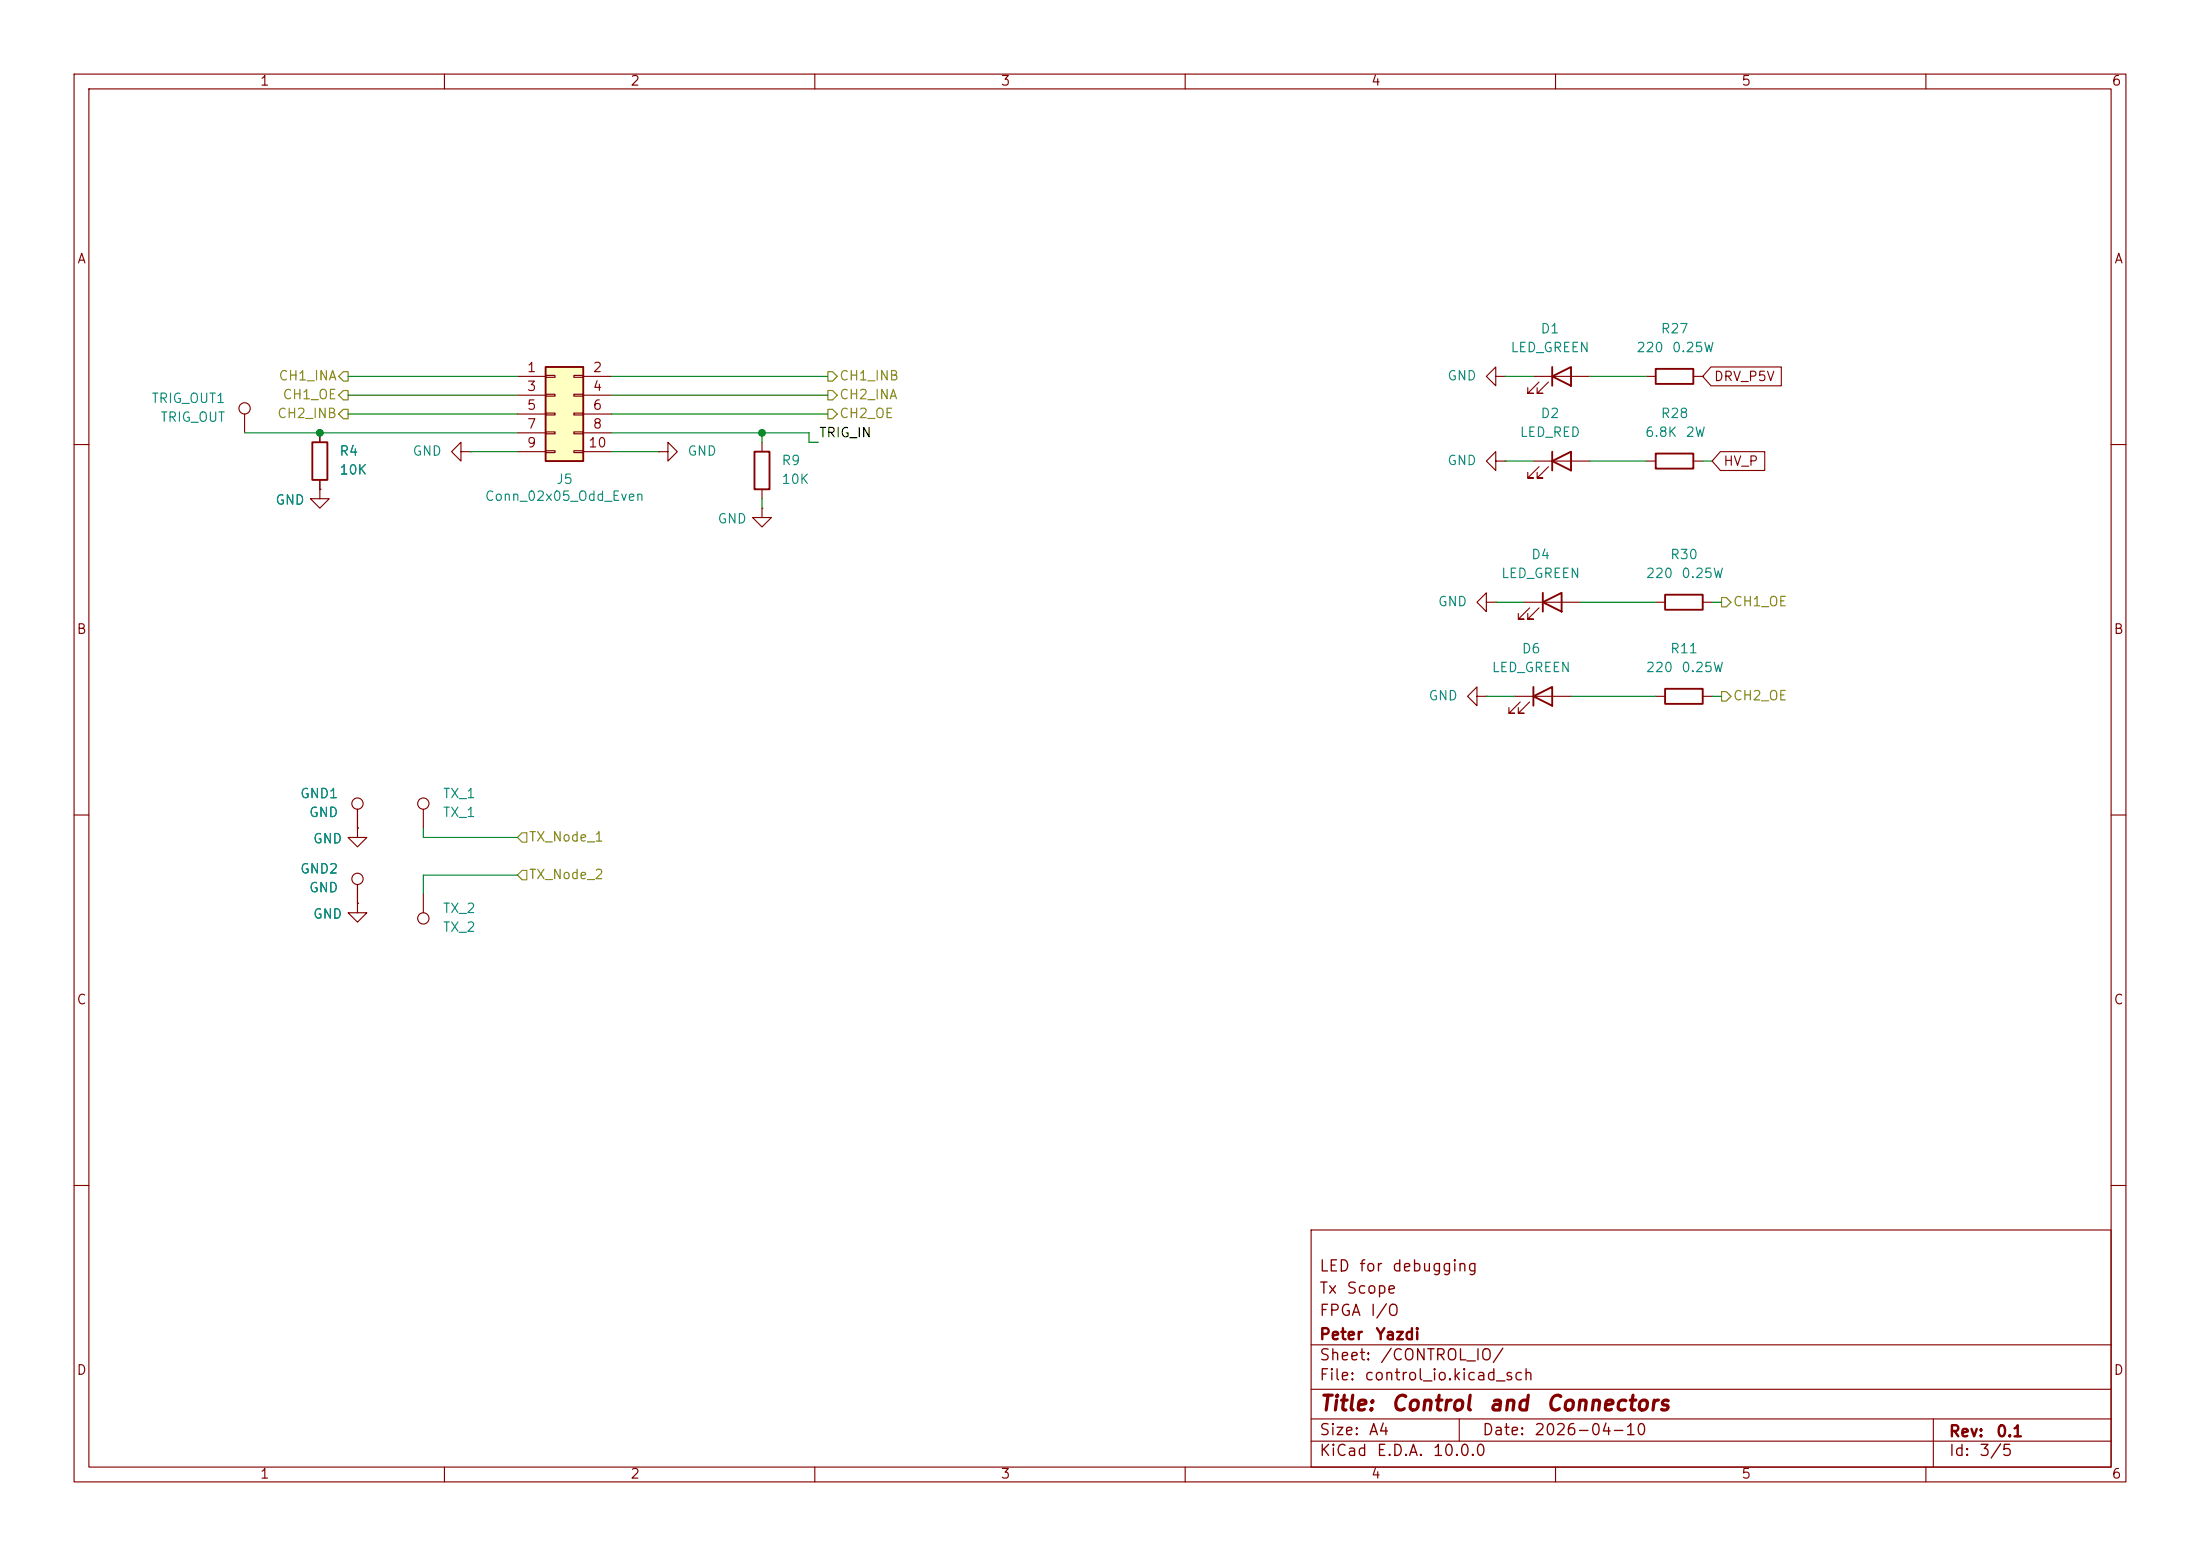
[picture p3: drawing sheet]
(kicad_sch
 (version 20260306)
 (generator "eeschema")
 (generator_version "10.0")
 (paper "A4")
 (title_block
  (title "Control and Connectors")
  (date "2026-04-10")
  (rev "0.1")
  (company "Peter Yazdi")
  (comment 1 "FPGA I/O")
  (comment 2 "Tx Scope")
  (comment 3 "LED for debugging"))
 (lib_symbols
  (symbol "Connector:TestPoint"
   (pin_numbers (hide yes))
   (pin_names
    (offset 0.762) (hide yes)) (exclude_from_sim no) (in_bom yes) (on_board yes)
   (in_pos_files yes)
   (duplicate_pin_numbers_are_jumpers no)
   (property "Reference" "TP" (at 0 6.858 0) (show_name no) (do_not_autoplace no) (effects (font (size 1.27 1.27))))
   (property "Value" "TestPoint" (at 0 5.08 0) (show_name no) (do_not_autoplace no) (effects (font (size 1.27 1.27))))
   (property "Footprint" "" (at 5.08 0 0) (show_name no) (do_not_autoplace no) (hide yes) (effects (font (size 1.27 1.27))))
   (property "Datasheet" "" (at 5.08 0 0) (show_name no) (do_not_autoplace no) (hide yes) (effects (font (size 1.27 1.27))))
   (property "Description" "test point" (at 0 0 0) (show_name no) (do_not_autoplace no) (hide yes) (effects (font (size 1.27 1.27))))
   (symbol "TestPoint_0_1"
    (circle (center 0 3.302) (radius 0.762) (stroke (width 0) (type default)) (fill (type none))))
   (symbol "TestPoint_1_1"
    (pin passive line (at 0 0 90) (length 2.54) (name "1" (effects (font (size 1.27 1.27)))) (number "1" (effects (font (size 1.27 1.27))))))
   (embedded_fonts no))
  (symbol "Connector_Generic:Conn_02x05_Odd_Even"
   (pin_names
    (offset 1.016) (hide yes)) (exclude_from_sim no) (in_bom yes) (on_board yes)
   (in_pos_files yes)
   (duplicate_pin_numbers_are_jumpers no)
   (property "Reference" "J" (at 1.27 7.62 0) (show_name no) (do_not_autoplace no) (effects (font (size 1.27 1.27))))
   (property "Value" "Conn_02x05_Odd_Even" (at 1.27 -7.62 0) (show_name no) (do_not_autoplace no) (effects (font (size 1.27 1.27))))
   (property "Footprint" "" (at 0 0 0) (show_name no) (do_not_autoplace no) (hide yes) (effects (font (size 1.27 1.27))))
   (property "Datasheet" "" (at 0 0 0) (show_name no) (do_not_autoplace no) (hide yes) (effects (font (size 1.27 1.27))))
   (property "Description" "Generic connector, double row, 02x05, odd/even pin numbering scheme (row 1 odd numbers, row 2 even numbers), script generated (kicad-library-utils/schlib/autogen/connector/)" (at 0 0 0) (show_name no) (do_not_autoplace no) (hide yes) (effects (font (size 1.27 1.27))))
   (symbol "Conn_02x05_Odd_Even_1_1"
    (rectangle (start -1.27 6.35) (end 3.81 -6.35) (stroke (width 0.254) (type default)) (fill (type background)))
    (rectangle (start -1.27 5.207) (end 0 4.953) (stroke (width 0.1524) (type default)) (fill (type none)))
    (rectangle (start -1.27 2.667) (end 0 2.413) (stroke (width 0.1524) (type default)) (fill (type none)))
    (rectangle (start -1.27 0.127) (end 0 -0.127) (stroke (width 0.1524) (type default)) (fill (type none)))
    (rectangle (start -1.27 -2.413) (end 0 -2.667) (stroke (width 0.1524) (type default)) (fill (type none)))
    (rectangle (start -1.27 -4.953) (end 0 -5.207) (stroke (width 0.1524) (type default)) (fill (type none)))
    (rectangle (start 3.81 5.207) (end 2.54 4.953) (stroke (width 0.1524) (type default)) (fill (type none)))
    (rectangle (start 3.81 2.667) (end 2.54 2.413) (stroke (width 0.1524) (type default)) (fill (type none)))
    (rectangle (start 3.81 0.127) (end 2.54 -0.127) (stroke (width 0.1524) (type default)) (fill (type none)))
    (rectangle (start 3.81 -2.413) (end 2.54 -2.667) (stroke (width 0.1524) (type default)) (fill (type none)))
    (rectangle (start 3.81 -4.953) (end 2.54 -5.207) (stroke (width 0.1524) (type default)) (fill (type none)))
    (pin passive line (at -5.08 5.08 0) (length 3.81) (name "Pin_1" (effects (font (size 1.27 1.27)))) (number "1" (effects (font (size 1.27 1.27)))))
    (pin passive line (at 7.62 5.08 180) (length 3.81) (name "Pin_2" (effects (font (size 1.27 1.27)))) (number "2" (effects (font (size 1.27 1.27)))))
    (pin passive line (at -5.08 2.54 0) (length 3.81) (name "Pin_3" (effects (font (size 1.27 1.27)))) (number "3" (effects (font (size 1.27 1.27)))))
    (pin passive line (at 7.62 2.54 180) (length 3.81) (name "Pin_4" (effects (font (size 1.27 1.27)))) (number "4" (effects (font (size 1.27 1.27)))))
    (pin passive line (at -5.08 0 0) (length 3.81) (name "Pin_5" (effects (font (size 1.27 1.27)))) (number "5" (effects (font (size 1.27 1.27)))))
    (pin passive line (at 7.62 0 180) (length 3.81) (name "Pin_6" (effects (font (size 1.27 1.27)))) (number "6" (effects (font (size 1.27 1.27)))))
    (pin passive line (at -5.08 -2.54 0) (length 3.81) (name "Pin_7" (effects (font (size 1.27 1.27)))) (number "7" (effects (font (size 1.27 1.27)))))
    (pin passive line (at 7.62 -2.54 180) (length 3.81) (name "Pin_8" (effects (font (size 1.27 1.27)))) (number "8" (effects (font (size 1.27 1.27)))))
    (pin passive line (at -5.08 -5.08 0) (length 3.81) (name "Pin_9" (effects (font (size 1.27 1.27)))) (number "9" (effects (font (size 1.27 1.27)))))
    (pin passive line (at 7.62 -5.08 180) (length 3.81) (name "Pin_10" (effects (font (size 1.27 1.27)))) (number "10" (effects (font (size 1.27 1.27))))))
   (embedded_fonts no))
  (symbol "Device:LED"
   (pin_numbers (hide yes))
   (pin_names
    (offset 1.016) (hide yes)) (exclude_from_sim no) (in_bom yes) (on_board yes)
   (in_pos_files yes)
   (duplicate_pin_numbers_are_jumpers no)
   (property "Reference" "D" (at 0 2.54 0) (show_name no) (do_not_autoplace no) (effects (font (size 1.27 1.27))))
   (property "Value" "LED" (at 0 -2.54 0) (show_name no) (do_not_autoplace no) (effects (font (size 1.27 1.27))))
   (property "Footprint" "" (at 0 0 0) (show_name no) (do_not_autoplace no) (hide yes) (effects (font (size 1.27 1.27))))
   (property "Datasheet" "" (at 0 0 0) (show_name no) (do_not_autoplace no) (hide yes) (effects (font (size 1.27 1.27))))
   (property "Description" "Light emitting diode" (at 0 0 0) (show_name no) (do_not_autoplace no) (hide yes) (effects (font (size 1.27 1.27))))
   (property "Sim.Pins" "1=K 2=A" (at 0 0 0) (show_name no) (do_not_autoplace no) (hide yes) (effects (font (size 1.27 1.27))))
   (symbol "LED_0_1"
    (polyline (pts (xy -3.048 -0.762) (xy -4.572 -2.286) (xy -3.81 -2.286) (xy -4.572 -2.286) (xy -4.572 -1.524)) (stroke (width 0) (type default)) (fill (type none)))
    (polyline (pts (xy -1.778 -0.762) (xy -3.302 -2.286) (xy -2.54 -2.286) (xy -3.302 -2.286) (xy -3.302 -1.524)) (stroke (width 0) (type default)) (fill (type none)))
    (polyline (pts (xy -1.27 0) (xy 1.27 0)) (stroke (width 0) (type default)) (fill (type none)))
    (polyline (pts (xy -1.27 -1.27) (xy -1.27 1.27)) (stroke (width 0.254) (type default)) (fill (type none)))
    (polyline (pts (xy 1.27 -1.27) (xy 1.27 1.27) (xy -1.27 0) (xy 1.27 -1.27)) (stroke (width 0.254) (type default)) (fill (type none))))
   (symbol "LED_1_1"
    (pin passive line (at -3.81 0 0) (length 2.54) (name "K" (effects (font (size 1.27 1.27)))) (number "1" (effects (font (size 1.27 1.27)))))
    (pin passive line (at 3.81 0 180) (length 2.54) (name "A" (effects (font (size 1.27 1.27)))) (number "2" (effects (font (size 1.27 1.27))))))
   (embedded_fonts no))
  (symbol "Device:R"
   (pin_numbers (hide yes))
   (pin_names
    (offset 0)) (exclude_from_sim no) (in_bom yes) (on_board yes)
   (in_pos_files yes)
   (duplicate_pin_numbers_are_jumpers no)
   (property "Reference" "R" (at 2.032 0 90) (show_name no) (do_not_autoplace no) (effects (font (size 1.27 1.27))))
   (property "Value" "R" (at 0 0 90) (show_name no) (do_not_autoplace no) (effects (font (size 1.27 1.27))))
   (property "Footprint" "" (at -1.778 0 90) (show_name no) (do_not_autoplace no) (hide yes) (effects (font (size 1.27 1.27))))
   (property "Datasheet" "" (at 0 0 0) (show_name no) (do_not_autoplace no) (hide yes) (effects (font (size 1.27 1.27))))
   (property "Description" "Resistor" (at 0 0 0) (show_name no) (do_not_autoplace no) (hide yes) (effects (font (size 1.27 1.27))))
   (symbol "R_0_1"
    (rectangle (start -1.016 -2.54) (end 1.016 2.54) (stroke (width 0.254) (type default)) (fill (type none))))
   (symbol "R_1_1"
    (pin passive line (at 0 3.81 270) (length 1.27) (name "" (effects (font (size 1.27 1.27)))) (number "1" (effects (font (size 1.27 1.27)))))
    (pin passive line (at 0 -3.81 90) (length 1.27) (name "" (effects (font (size 1.27 1.27)))) (number "2" (effects (font (size 1.27 1.27))))))
   (embedded_fonts no))
  (symbol "power:GND"
   (power global)
   (pin_numbers (hide yes))
   (pin_names
    (offset 0) (hide yes)) (exclude_from_sim no) (in_bom yes) (on_board yes)
   (in_pos_files yes)
   (duplicate_pin_numbers_are_jumpers no)
   (property "Reference" "#PWR" (at 0 -6.35 0) (show_name no) (do_not_autoplace no) (hide yes) (effects (font (size 1.27 1.27))))
   (property "Value" "GND" (at 0 -3.81 0) (show_name no) (do_not_autoplace no) (effects (font (size 1.27 1.27))))
   (property "Footprint" "" (at 0 0 0) (show_name no) (do_not_autoplace no) (hide yes) (effects (font (size 1.27 1.27))))
   (property "Datasheet" "" (at 0 0 0) (show_name no) (do_not_autoplace no) (hide yes) (effects (font (size 1.27 1.27))))
   (property "Description" "Power symbol creates a global label with name \"GND\" , ground" (at 0 0 0) (show_name no) (do_not_autoplace no) (hide yes) (effects (font (size 1.27 1.27))))
   (symbol "GND_0_1"
    (polyline (pts (xy 0 0) (xy 0 -1.27) (xy 1.27 -1.27) (xy 0 -2.54) (xy -1.27 -1.27) (xy 0 -1.27)) (stroke (width 0) (type default)) (fill (type none))))
   (symbol "GND_1_1"
    (pin power_in line (at 0 0 270) (length 0) (name "" (effects (font (size 1.27 1.27)))) (number "1" (effects (font (size 1.27 1.27))))))
   (embedded_fonts no)))
 (junction
  (at 43.18 58.42)
  (diameter 0)
  (color 0 0 0 0))
 (junction
  (at 102.87 58.42)
  (diameter 0)
  (color 0 0 0 0))
 (wire
  (pts (xy 201.93 81.28) (xy 205.74 81.28))
  (stroke (width 0) (type default)))
 (wire
  (pts (xy 43.18 58.42) (xy 69.85 58.42))
  (stroke (width 0) (type default)))
 (wire
  (pts (xy 69.85 113.03) (xy 57.15 113.03))
  (stroke (width 0) (type default)))
 (wire
  (pts (xy 203.2 50.8) (xy 207.01 50.8))
  (stroke (width 0) (type default)))
 (wire
  (pts (xy 46.99 50.8) (xy 69.85 50.8))
  (stroke (width 0) (type default)))
 (wire
  (pts (xy 102.87 58.42) (xy 102.87 59.69))
  (stroke (width 0) (type default)))
 (wire
  (pts (xy 203.2 62.23) (xy 207.01 62.23))
  (stroke (width 0) (type default)))
 (wire
  (pts (xy 46.99 55.88) (xy 69.85 55.88))
  (stroke (width 0) (type default)))
 (wire
  (pts (xy 82.55 53.34) (xy 111.76 53.34))
  (stroke (width 0) (type default)))
 (wire
  (pts (xy 82.55 50.8) (xy 111.76 50.8))
  (stroke (width 0) (type default)))
 (wire
  (pts (xy 57.15 118.11) (xy 57.15 120.65))
  (stroke (width 0) (type default)))
 (wire
  (pts (xy 212.09 93.98) (xy 223.52 93.98))
  (stroke (width 0) (type default)))
 (wire
  (pts (xy 109.22 58.42) (xy 102.87 58.42))
  (stroke (width 0) (type default)))
 (wire
  (pts (xy 82.55 60.96) (xy 88.9 60.96))
  (stroke (width 0) (type default)))
 (wire
  (pts (xy 46.99 53.34) (xy 69.85 53.34))
  (stroke (width 0) (type default)))
 (wire
  (pts (xy 63.5 60.96) (xy 69.85 60.96))
  (stroke (width 0) (type default)))
 (wire
  (pts (xy 231.14 93.98) (xy 232.41 93.98))
  (stroke (width 0) (type default)))
 (wire
  (pts (xy 109.22 59.69) (xy 110.49 59.69))
  (stroke (width 0) (type default)))
 (wire
  (pts (xy 213.36 81.28) (xy 223.52 81.28))
  (stroke (width 0) (type default)))
 (wire
  (pts (xy 214.63 62.23) (xy 222.25 62.23))
  (stroke (width 0) (type default)))
 (wire
  (pts (xy 33.02 58.42) (xy 43.18 58.42))
  (stroke (width 0) (type default)))
 (wire
  (pts (xy 231.14 81.28) (xy 232.41 81.28))
  (stroke (width 0) (type default)))
 (wire
  (pts (xy 57.15 113.03) (xy 57.15 111.76))
  (stroke (width 0) (type default)))
 (wire
  (pts (xy 200.66 93.98) (xy 204.47 93.98))
  (stroke (width 0) (type default)))
 (wire
  (pts (xy 109.22 59.69) (xy 109.22 58.42))
  (stroke (width 0) (type default)))
 (wire
  (pts (xy 69.85 118.11) (xy 57.15 118.11))
  (stroke (width 0) (type default)))
 (wire
  (pts (xy 214.63 50.8) (xy 222.25 50.8))
  (stroke (width 0) (type default)))
 (wire
  (pts (xy 82.55 55.88) (xy 111.76 55.88))
  (stroke (width 0) (type default)))
 (wire
  (pts (xy 229.87 62.23) (xy 231.14 62.23))
  (stroke (width 0) (type default)))
 (wire
  (pts (xy 102.87 68.58) (xy 102.87 67.31))
  (stroke (width 0) (type default)))
 (wire
  (pts (xy 82.55 58.42) (xy 102.87 58.42))
  (stroke (width 0) (type default)))
 (label "TRIG_IN"
  (at 110.49 59.69 0)
  (effects (font (size 1.27 1.27)) (justify left bottom)))
 (global_label "DRV_P5V"
  (shape input)
  (at 229.87 50.8 0)
  (fields_autoplaced yes)
  (effects (font (size 1.27 1.27)) (justify left))
  (property "Intersheetrefs" "${INTERSHEET_REFS}" (at 241.0195 50.8 0) (hide yes) (show_name no) (do_not_autoplace no) (effects (font (size 1.27 1.27)) (justify left))))
 (global_label "HV_P"
  (shape input)
  (at 231.14 62.23 0)
  (fields_autoplaced yes)
  (effects (font (size 1.27 1.27)) (justify left))
  (property "Intersheetrefs" "${INTERSHEET_REFS}" (at 238.7819 62.23 0) (hide yes) (show_name no) (do_not_autoplace no) (effects (font (size 1.27 1.27)) (justify left))))
 (hierarchical_label "CH1_INB"
  (shape output)
  (at 111.76 50.8 0)
  (effects (font (size 1.27 1.27)) (justify left)))
 (hierarchical_label "CH1_OE"
  (shape output)
  (at 232.41 81.28 0)
  (effects (font (size 1.27 1.27)) (justify left)))
 (hierarchical_label "CH2_OE"
  (shape output)
  (at 111.76 55.88 0)
  (effects (font (size 1.27 1.27)) (justify left)))
 (hierarchical_label "CH2_OE"
  (shape output)
  (at 232.41 93.98 0)
  (effects (font (size 1.27 1.27)) (justify left)))
 (hierarchical_label "TX_Node_1"
  (shape input)
  (at 69.85 113.03 0)
  (effects (font (size 1.27 1.27)) (justify left)))
 (hierarchical_label "CH2_INA"
  (shape output)
  (at 111.76 53.34 0)
  (effects (font (size 1.27 1.27)) (justify left)))
 (hierarchical_label "CH1_INA"
  (shape output)
  (at 46.99 50.8 180)
  (effects (font (size 1.27 1.27)) (justify right)))
 (hierarchical_label "TX_Node_2"
  (shape input)
  (at 69.85 118.11 0)
  (effects (font (size 1.27 1.27)) (justify left)))
 (hierarchical_label "CH2_INB"
  (shape output)
  (at 46.99 55.88 180)
  (effects (font (size 1.27 1.27)) (justify right)))
 (hierarchical_label "CH1_OE"
  (shape output)
  (at 46.99 53.34 180)
  (effects (font (size 1.27 1.27)) (justify right)))
 (symbol
  (lib_id "Device:R")
  (at 226.06 50.8 270)
  (mirror x)
  (unit 1)
  (body_style 1)
  (exclude_from_sim no)
  (in_bom yes)
  (on_board yes)
  (in_pos_files yes)
  (dnp no)
  (fields_autoplaced yes)
  (property "Reference" "R27" (at 226.06 44.45 90) (show_name no) (do_not_autoplace no) (effects (font (size 1.27 1.27))))
  (property "Value" "220 0.25W" (at 226.06 46.99 90) (show_name no) (do_not_autoplace no) (effects (font (size 1.27 1.27))))
  (property "Footprint" "Resistor_THT:R_Axial_DIN0207_L6.3mm_D2.5mm_P10.16mm_Horizontal" (at 226.06 52.578 90) (hide yes) (show_name no) (do_not_autoplace no) (effects (font (size 1.27 1.27))))
  (property "Datasheet" "" (at 226.06 50.8 0) (hide yes) (show_name no) (do_not_autoplace no) (effects (font (size 1.27 1.27))))
  (property "Description" "" (at 226.06 50.8 0) (hide yes) (show_name no) (do_not_autoplace no) (effects (font (size 1.27 1.27))))
  (pin "2")
  (pin "1"))
 (symbol
  (lib_id "power:GND")
  (at 43.18 66.04 0)
  (mirror y)
  (unit 1)
  (body_style 1)
  (exclude_from_sim no)
  (in_bom yes)
  (on_board yes)
  (in_pos_files yes)
  (dnp no)
  (property "Reference" "#PWR0124" (at 43.18 72.39 0) (hide yes) (show_name no) (do_not_autoplace no) (effects (font (size 1.27 1.27))))
  (property "Value" "GND" (at 37.084 67.564 0) (show_name no) (do_not_autoplace no) (effects (font (size 1.27 1.27)) (justify right)))
  (property "Footprint" "" (at 43.18 66.04 0) (hide yes) (show_name no) (do_not_autoplace no) (effects (font (size 1.27 1.27))))
  (property "Datasheet" "" (at 43.18 66.04 0) (hide yes) (show_name no) (do_not_autoplace no) (effects (font (size 1.27 1.27))))
  (property "Description" "Power symbol creates a global label with name \"GND\" , ground" (at 43.18 66.04 0) (hide yes) (show_name no) (do_not_autoplace no) (effects (font (size 1.27 1.27))))
  (pin "1"))
 (symbol
  (lib_id "Device:R")
  (at 227.33 81.28 270)
  (mirror x)
  (unit 1)
  (body_style 1)
  (exclude_from_sim no)
  (in_bom yes)
  (on_board yes)
  (in_pos_files yes)
  (dnp no)
  (fields_autoplaced yes)
  (property "Reference" "R30" (at 227.33 74.93 90) (show_name no) (do_not_autoplace no) (effects (font (size 1.27 1.27))))
  (property "Value" "220 0.25W" (at 227.33 77.47 90) (show_name no) (do_not_autoplace no) (effects (font (size 1.27 1.27))))
  (property "Footprint" "Resistor_THT:R_Axial_DIN0207_L6.3mm_D2.5mm_P10.16mm_Horizontal" (at 227.33 83.058 90) (hide yes) (show_name no) (do_not_autoplace no) (effects (font (size 1.27 1.27))))
  (property "Datasheet" "" (at 227.33 81.28 0) (hide yes) (show_name no) (do_not_autoplace no) (effects (font (size 1.27 1.27))))
  (property "Description" "" (at 227.33 81.28 0) (hide yes) (show_name no) (do_not_autoplace no) (effects (font (size 1.27 1.27))))
  (pin "2")
  (pin "1"))
 (symbol
  (lib_id "Connector:TestPoint")
  (at 33.02 58.42 0)
  (mirror y)
  (unit 1)
  (body_style 1)
  (exclude_from_sim no)
  (in_bom yes)
  (on_board yes)
  (in_pos_files yes)
  (dnp no)
  (property "Reference" "TRIG_OUT1" (at 30.48 53.8479 0) (show_name no) (do_not_autoplace no) (effects (font (size 1.27 1.27)) (justify left)))
  (property "Value" "TRIG_OUT" (at 30.48 56.3879 0) (show_name no) (do_not_autoplace no) (effects (font (size 1.27 1.27)) (justify left)))
  (property "Footprint" "TestPoint:TestPoint_THTPad_D1.5mm_Drill0.7mm" (at 27.94 58.42 0) (hide yes) (show_name no) (do_not_autoplace no) (effects (font (size 1.27 1.27))))
  (property "Datasheet" "" (at 27.94 58.42 0) (hide yes) (show_name no) (do_not_autoplace no) (effects (font (size 1.27 1.27))))
  (property "Description" "TRIG_OUT test point" (at 33.02 58.42 0) (hide yes) (show_name no) (do_not_autoplace no) (effects (font (size 1.27 1.27))))
  (pin "1"))
 (symbol
  (lib_id "power:GND")
  (at 203.2 50.8 270)
  (mirror x)
  (unit 1)
  (body_style 1)
  (exclude_from_sim no)
  (in_bom yes)
  (on_board yes)
  (in_pos_files yes)
  (dnp no)
  (property "Reference" "#PWR024" (at 196.85 50.8 0) (hide yes) (show_name no) (do_not_autoplace no) (effects (font (size 1.27 1.27))))
  (property "Value" "GND" (at 199.39 50.7999 90) (show_name no) (do_not_autoplace no) (effects (font (size 1.27 1.27)) (justify right)))
  (property "Footprint" "" (at 203.2 50.8 0) (hide yes) (show_name no) (do_not_autoplace no) (effects (font (size 1.27 1.27))))
  (property "Datasheet" "" (at 203.2 50.8 0) (hide yes) (show_name no) (do_not_autoplace no) (effects (font (size 1.27 1.27))))
  (property "Description" "Power symbol creates a global label with name \"GND\" , ground" (at 203.2 50.8 0) (hide yes) (show_name no) (do_not_autoplace no) (effects (font (size 1.27 1.27))))
  (pin "1"))
 (symbol
  (lib_id "power:GND")
  (at 48.26 121.92 0)
  (mirror y)
  (unit 1)
  (body_style 1)
  (exclude_from_sim no)
  (in_bom yes)
  (on_board yes)
  (in_pos_files yes)
  (dnp no)
  (property "Reference" "#PWR037" (at 48.26 128.27 0) (hide yes) (show_name no) (do_not_autoplace no) (effects (font (size 1.27 1.27))))
  (property "Value" "GND" (at 42.164 123.444 0) (show_name no) (do_not_autoplace no) (effects (font (size 1.27 1.27)) (justify right)))
  (property "Footprint" "" (at 48.26 121.92 0) (hide yes) (show_name no) (do_not_autoplace no) (effects (font (size 1.27 1.27))))
  (property "Datasheet" "" (at 48.26 121.92 0) (hide yes) (show_name no) (do_not_autoplace no) (effects (font (size 1.27 1.27))))
  (property "Description" "Power symbol creates a global label with name \"GND\" , ground" (at 48.26 121.92 0) (hide yes) (show_name no) (do_not_autoplace no) (effects (font (size 1.27 1.27))))
  (pin "1"))
 (symbol
  (lib_id "Device:LED")
  (at 210.82 50.8 0)
  (unit 1)
  (body_style 1)
  (exclude_from_sim no)
  (in_bom yes)
  (on_board yes)
  (in_pos_files yes)
  (dnp no)
  (fields_autoplaced yes)
  (property "Reference" "D1" (at 209.2325 44.45 0) (show_name no) (do_not_autoplace no) (effects (font (size 1.27 1.27))))
  (property "Value" "LED_GREEN" (at 209.2325 46.99 0) (show_name no) (do_not_autoplace no) (effects (font (size 1.27 1.27))))
  (property "Footprint" "LED_THT:LED_D3.0mm" (at 210.82 50.8 0) (hide yes) (show_name no) (do_not_autoplace no) (effects (font (size 1.27 1.27))))
  (property "Datasheet" "" (at 210.82 50.8 0) (hide yes) (show_name no) (do_not_autoplace no) (effects (font (size 1.27 1.27))))
  (property "Description" "Green" (at 210.82 50.8 0) (hide yes) (show_name no) (do_not_autoplace no) (effects (font (size 1.27 1.27))))
  (property "Vf typical" "2.0V" (at 210.82 50.8 0) (hide yes) (show_name no) (do_not_autoplace no) (effects (font (size 1.27 1.27))))
  (pin "2")
  (pin "1"))
 (symbol
  (lib_id "power:GND")
  (at 203.2 62.23 270)
  (mirror x)
  (unit 1)
  (body_style 1)
  (exclude_from_sim no)
  (in_bom yes)
  (on_board yes)
  (in_pos_files yes)
  (dnp no)
  (property "Reference" "#PWR025" (at 196.85 62.23 0) (hide yes) (show_name no) (do_not_autoplace no) (effects (font (size 1.27 1.27))))
  (property "Value" "GND" (at 199.39 62.2299 90) (show_name no) (do_not_autoplace no) (effects (font (size 1.27 1.27)) (justify right)))
  (property "Footprint" "" (at 203.2 62.23 0) (hide yes) (show_name no) (do_not_autoplace no) (effects (font (size 1.27 1.27))))
  (property "Datasheet" "" (at 203.2 62.23 0) (hide yes) (show_name no) (do_not_autoplace no) (effects (font (size 1.27 1.27))))
  (property "Description" "Power symbol creates a global label with name \"GND\" , ground" (at 203.2 62.23 0) (hide yes) (show_name no) (do_not_autoplace no) (effects (font (size 1.27 1.27))))
  (pin "1"))
 (symbol
  (lib_id "Device:LED")
  (at 209.55 81.28 0)
  (unit 1)
  (body_style 1)
  (exclude_from_sim no)
  (in_bom yes)
  (on_board yes)
  (in_pos_files yes)
  (dnp no)
  (fields_autoplaced yes)
  (property "Reference" "D4" (at 207.9625 74.93 0) (show_name no) (do_not_autoplace no) (effects (font (size 1.27 1.27))))
  (property "Value" "LED_GREEN" (at 207.9625 77.47 0) (show_name no) (do_not_autoplace no) (effects (font (size 1.27 1.27))))
  (property "Footprint" "LED_THT:LED_D3.0mm" (at 209.55 81.28 0) (hide yes) (show_name no) (do_not_autoplace no) (effects (font (size 1.27 1.27))))
  (property "Datasheet" "" (at 209.55 81.28 0) (hide yes) (show_name no) (do_not_autoplace no) (effects (font (size 1.27 1.27))))
  (property "Description" "Green" (at 209.55 81.28 0) (hide yes) (show_name no) (do_not_autoplace no) (effects (font (size 1.27 1.27))))
  (property "Vf_typical" "2V" (at 209.55 81.28 0) (hide yes) (show_name no) (do_not_autoplace no) (effects (font (size 1.27 1.27))))
  (pin "2")
  (pin "1"))
 (symbol
  (lib_id "Connector:TestPoint")
  (at 48.26 111.76 0)
  (mirror y)
  (unit 1)
  (body_style 1)
  (exclude_from_sim no)
  (in_bom yes)
  (on_board yes)
  (in_pos_files yes)
  (dnp no)
  (property "Reference" "GND1" (at 45.72 107.1879 0) (show_name no) (do_not_autoplace no) (effects (font (size 1.27 1.27)) (justify left)))
  (property "Value" "GND" (at 45.72 109.7279 0) (show_name no) (do_not_autoplace no) (effects (font (size 1.27 1.27)) (justify left)))
  (property "Footprint" "TestPoint:TestPoint_THTPad_D1.5mm_Drill0.7mm" (at 43.18 111.76 0) (hide yes) (show_name no) (do_not_autoplace no) (effects (font (size 1.27 1.27))))
  (property "Datasheet" "" (at 43.18 111.76 0) (hide yes) (show_name no) (do_not_autoplace no) (effects (font (size 1.27 1.27))))
  (property "Description" "PCB GND test point" (at 48.26 111.76 0) (hide yes) (show_name no) (do_not_autoplace no) (effects (font (size 1.27 1.27))))
  (pin "1"))
 (symbol
  (lib_id "power:GND")
  (at 201.93 81.28 270)
  (mirror x)
  (unit 1)
  (body_style 1)
  (exclude_from_sim no)
  (in_bom yes)
  (on_board yes)
  (in_pos_files yes)
  (dnp no)
  (property "Reference" "#PWR027" (at 195.58 81.28 0) (hide yes) (show_name no) (do_not_autoplace no) (effects (font (size 1.27 1.27))))
  (property "Value" "GND" (at 198.12 81.2799 90) (show_name no) (do_not_autoplace no) (effects (font (size 1.27 1.27)) (justify right)))
  (property "Footprint" "" (at 201.93 81.28 0) (hide yes) (show_name no) (do_not_autoplace no) (effects (font (size 1.27 1.27))))
  (property "Datasheet" "" (at 201.93 81.28 0) (hide yes) (show_name no) (do_not_autoplace no) (effects (font (size 1.27 1.27))))
  (property "Description" "Power symbol creates a global label with name \"GND\" , ground" (at 201.93 81.28 0) (hide yes) (show_name no) (do_not_autoplace no) (effects (font (size 1.27 1.27))))
  (pin "1"))
 (symbol
  (lib_id "Connector:TestPoint")
  (at 57.15 111.76 0)
  (unit 1)
  (body_style 1)
  (exclude_from_sim no)
  (in_bom yes)
  (on_board yes)
  (in_pos_files yes)
  (dnp no)
  (fields_autoplaced yes)
  (property "Reference" "TX_1" (at 59.69 107.1879 0) (show_name no) (do_not_autoplace no) (effects (font (size 1.27 1.27)) (justify left)))
  (property "Value" "TX_1" (at 59.69 109.7279 0) (show_name no) (do_not_autoplace no) (effects (font (size 1.27 1.27)) (justify left)))
  (property "Footprint" "TestPoint:TestPoint_THTPad_D1.5mm_Drill0.7mm" (at 62.23 111.76 0) (hide yes) (show_name no) (do_not_autoplace no) (effects (font (size 1.27 1.27))))
  (property "Datasheet" "" (at 62.23 111.76 0) (hide yes) (show_name no) (do_not_autoplace no) (effects (font (size 1.27 1.27))))
  (property "Description" "TX_1 test point" (at 57.15 111.76 0) (hide yes) (show_name no) (do_not_autoplace no) (effects (font (size 1.27 1.27))))
  (pin "1"))
 (symbol
  (lib_id "power:GND")
  (at 63.5 60.96 270)
  (mirror x)
  (unit 1)
  (body_style 1)
  (exclude_from_sim no)
  (in_bom yes)
  (on_board yes)
  (in_pos_files yes)
  (dnp no)
  (property "Reference" "#PWR014" (at 57.15 60.96 0) (hide yes) (show_name no) (do_not_autoplace no) (effects (font (size 1.27 1.27))))
  (property "Value" "GND" (at 59.69 60.9599 90) (show_name no) (do_not_autoplace no) (effects (font (size 1.27 1.27)) (justify right)))
  (property "Footprint" "" (at 63.5 60.96 0) (hide yes) (show_name no) (do_not_autoplace no) (effects (font (size 1.27 1.27))))
  (property "Datasheet" "" (at 63.5 60.96 0) (hide yes) (show_name no) (do_not_autoplace no) (effects (font (size 1.27 1.27))))
  (property "Description" "Power symbol creates a global label with name \"GND\" , ground" (at 63.5 60.96 0) (hide yes) (show_name no) (do_not_autoplace no) (effects (font (size 1.27 1.27))))
  (pin "1"))
 (symbol
  (lib_id "Connector:TestPoint")
  (at 57.15 120.65 0)
  (mirror x)
  (unit 1)
  (body_style 1)
  (exclude_from_sim no)
  (in_bom yes)
  (on_board yes)
  (in_pos_files yes)
  (dnp no)
  (property "Reference" "TX_2" (at 59.69 125.2221 0) (show_name no) (do_not_autoplace no) (effects (font (size 1.27 1.27)) (justify left)))
  (property "Value" "TX_2" (at 59.69 122.6821 0) (show_name no) (do_not_autoplace no) (effects (font (size 1.27 1.27)) (justify left)))
  (property "Footprint" "TestPoint:TestPoint_THTPad_D1.5mm_Drill0.7mm" (at 62.23 120.65 0) (hide yes) (show_name no) (do_not_autoplace no) (effects (font (size 1.27 1.27))))
  (property "Datasheet" "" (at 62.23 120.65 0) (hide yes) (show_name no) (do_not_autoplace no) (effects (font (size 1.27 1.27))))
  (property "Description" "TX_2 test point" (at 57.15 120.65 0) (hide yes) (show_name no) (do_not_autoplace no) (effects (font (size 1.27 1.27))))
  (pin "1"))
 (symbol
  (lib_id "power:GND")
  (at 48.26 111.76 0)
  (mirror y)
  (unit 1)
  (body_style 1)
  (exclude_from_sim no)
  (in_bom yes)
  (on_board yes)
  (in_pos_files yes)
  (dnp no)
  (property "Reference" "#PWR023" (at 48.26 118.11 0) (hide yes) (show_name no) (do_not_autoplace no) (effects (font (size 1.27 1.27))))
  (property "Value" "GND" (at 42.164 113.284 0) (show_name no) (do_not_autoplace no) (effects (font (size 1.27 1.27)) (justify right)))
  (property "Footprint" "" (at 48.26 111.76 0) (hide yes) (show_name no) (do_not_autoplace no) (effects (font (size 1.27 1.27))))
  (property "Datasheet" "" (at 48.26 111.76 0) (hide yes) (show_name no) (do_not_autoplace no) (effects (font (size 1.27 1.27))))
  (property "Description" "Power symbol creates a global label with name \"GND\" , ground" (at 48.26 111.76 0) (hide yes) (show_name no) (do_not_autoplace no) (effects (font (size 1.27 1.27))))
  (pin "1"))
 (symbol
  (lib_id "power:GND")
  (at 102.87 68.58 0)
  (mirror y)
  (unit 1)
  (body_style 1)
  (exclude_from_sim no)
  (in_bom yes)
  (on_board yes)
  (in_pos_files yes)
  (dnp no)
  (property "Reference" "#PWR08" (at 102.87 74.93 0) (hide yes) (show_name no) (do_not_autoplace no) (effects (font (size 1.27 1.27))))
  (property "Value" "GND" (at 96.774 70.104 0) (show_name no) (do_not_autoplace no) (effects (font (size 1.27 1.27)) (justify right)))
  (property "Footprint" "" (at 102.87 68.58 0) (hide yes) (show_name no) (do_not_autoplace no) (effects (font (size 1.27 1.27))))
  (property "Datasheet" "" (at 102.87 68.58 0) (hide yes) (show_name no) (do_not_autoplace no) (effects (font (size 1.27 1.27))))
  (property "Description" "Power symbol creates a global label with name \"GND\" , ground" (at 102.87 68.58 0) (hide yes) (show_name no) (do_not_autoplace no) (effects (font (size 1.27 1.27))))
  (pin "1"))
 (symbol
  (lib_id "Device:R")
  (at 227.33 93.98 270)
  (mirror x)
  (unit 1)
  (body_style 1)
  (exclude_from_sim no)
  (in_bom yes)
  (on_board yes)
  (in_pos_files yes)
  (dnp no)
  (fields_autoplaced yes)
  (property "Reference" "R11" (at 227.33 87.63 90) (show_name no) (do_not_autoplace no) (effects (font (size 1.27 1.27))))
  (property "Value" "220 0.25W" (at 227.33 90.17 90) (show_name no) (do_not_autoplace no) (effects (font (size 1.27 1.27))))
  (property "Footprint" "Resistor_THT:R_Axial_DIN0207_L6.3mm_D2.5mm_P10.16mm_Horizontal" (at 227.33 95.758 90) (hide yes) (show_name no) (do_not_autoplace no) (effects (font (size 1.27 1.27))))
  (property "Datasheet" "" (at 227.33 93.98 0) (hide yes) (show_name no) (do_not_autoplace no) (effects (font (size 1.27 1.27))))
  (property "Description" "" (at 227.33 93.98 0) (hide yes) (show_name no) (do_not_autoplace no) (effects (font (size 1.27 1.27))))
  (pin "2")
  (pin "1"))
 (symbol
  (lib_id "power:GND")
  (at 88.9 60.96 90)
  (unit 1)
  (body_style 1)
  (exclude_from_sim no)
  (in_bom yes)
  (on_board yes)
  (in_pos_files yes)
  (dnp no)
  (fields_autoplaced yes)
  (property "Reference" "#PWR019" (at 95.25 60.96 0) (hide yes) (show_name no) (do_not_autoplace no) (effects (font (size 1.27 1.27))))
  (property "Value" "GND" (at 92.71 60.9599 90) (show_name no) (do_not_autoplace no) (effects (font (size 1.27 1.27)) (justify right)))
  (property "Footprint" "" (at 88.9 60.96 0) (hide yes) (show_name no) (do_not_autoplace no) (effects (font (size 1.27 1.27))))
  (property "Datasheet" "" (at 88.9 60.96 0) (hide yes) (show_name no) (do_not_autoplace no) (effects (font (size 1.27 1.27))))
  (property "Description" "Power symbol creates a global label with name \"GND\" , ground" (at 88.9 60.96 0) (hide yes) (show_name no) (do_not_autoplace no) (effects (font (size 1.27 1.27))))
  (pin "1"))
 (symbol
  (lib_id "Device:R")
  (at 102.87 63.5 180)
  (unit 1)
  (body_style 1)
  (exclude_from_sim no)
  (in_bom yes)
  (on_board yes)
  (in_pos_files yes)
  (dnp no)
  (fields_autoplaced yes)
  (property "Reference" "R9" (at 105.41 62.2299 0) (show_name no) (do_not_autoplace no) (effects (font (size 1.27 1.27)) (justify right)))
  (property "Value" "10K" (at 105.41 64.7699 0) (show_name no) (do_not_autoplace no) (effects (font (size 1.27 1.27)) (justify right)))
  (property "Footprint" "Resistor_THT:R_Axial_DIN0207_L6.3mm_D2.5mm_P10.16mm_Horizontal" (at 104.648 63.5 90) (hide yes) (show_name no) (do_not_autoplace no) (effects (font (size 1.27 1.27))))
  (property "Datasheet" "" (at 102.87 63.5 0) (hide yes) (show_name no) (do_not_autoplace no) (effects (font (size 1.27 1.27))))
  (property "Description" "10 kohm" (at 102.87 63.5 0) (hide yes) (show_name no) (do_not_autoplace no) (effects (font (size 1.27 1.27))))
  (property "Voltage Rating" "250V" (at 102.87 63.5 90) (hide yes) (show_name no) (do_not_autoplace no) (effects (font (size 1.27 1.27))))
  (property "Power Rating" "0.25W" (at 102.87 63.5 90) (hide yes) (show_name no) (do_not_autoplace no) (effects (font (size 1.27 1.27))))
  (property "Material" "Carbon Film" (at 102.87 63.5 90) (hide yes) (show_name no) (do_not_autoplace no) (effects (font (size 1.27 1.27))))
  (pin "2")
  (pin "1"))
 (symbol
  (lib_id "Connector:TestPoint")
  (at 48.26 121.92 0)
  (mirror y)
  (unit 1)
  (body_style 1)
  (exclude_from_sim no)
  (in_bom yes)
  (on_board yes)
  (in_pos_files yes)
  (dnp no)
  (property "Reference" "GND2" (at 45.72 117.3479 0) (show_name no) (do_not_autoplace no) (effects (font (size 1.27 1.27)) (justify left)))
  (property "Value" "GND" (at 45.72 119.8879 0) (show_name no) (do_not_autoplace no) (effects (font (size 1.27 1.27)) (justify left)))
  (property "Footprint" "TestPoint:TestPoint_THTPad_D1.5mm_Drill0.7mm" (at 43.18 121.92 0) (hide yes) (show_name no) (do_not_autoplace no) (effects (font (size 1.27 1.27))))
  (property "Datasheet" "" (at 43.18 121.92 0) (hide yes) (show_name no) (do_not_autoplace no) (effects (font (size 1.27 1.27))))
  (property "Description" "PCB GND test point" (at 48.26 121.92 0) (hide yes) (show_name no) (do_not_autoplace no) (effects (font (size 1.27 1.27))))
  (pin "1"))
 (symbol
  (lib_id "Device:LED")
  (at 210.82 62.23 0)
  (unit 1)
  (body_style 1)
  (exclude_from_sim no)
  (in_bom yes)
  (on_board yes)
  (in_pos_files yes)
  (dnp no)
  (fields_autoplaced yes)
  (property "Reference" "D2" (at 209.2325 55.88 0) (show_name no) (do_not_autoplace no) (effects (font (size 1.27 1.27))))
  (property "Value" "LED_RED" (at 209.2325 58.42 0) (show_name no) (do_not_autoplace no) (effects (font (size 1.27 1.27))))
  (property "Footprint" "LED_THT:LED_D3.0mm" (at 210.82 62.23 0) (hide yes) (show_name no) (do_not_autoplace no) (effects (font (size 1.27 1.27))))
  (property "Datasheet" "" (at 210.82 62.23 0) (hide yes) (show_name no) (do_not_autoplace no) (effects (font (size 1.27 1.27))))
  (property "Description" "Red" (at 210.82 62.23 0) (hide yes) (show_name no) (do_not_autoplace no) (effects (font (size 1.27 1.27))))
  (property "Vf_typical" "1.8V" (at 210.82 62.23 0) (hide yes) (show_name no) (do_not_autoplace no) (effects (font (size 1.27 1.27))))
  (pin "2")
  (pin "1"))
 (symbol
  (lib_id "Device:LED")
  (at 208.28 93.98 0)
  (unit 1)
  (body_style 1)
  (exclude_from_sim no)
  (in_bom yes)
  (on_board yes)
  (in_pos_files yes)
  (dnp no)
  (fields_autoplaced yes)
  (property "Reference" "D6" (at 206.6925 87.63 0) (show_name no) (do_not_autoplace no) (effects (font (size 1.27 1.27))))
  (property "Value" "LED_GREEN" (at 206.6925 90.17 0) (show_name no) (do_not_autoplace no) (effects (font (size 1.27 1.27))))
  (property "Footprint" "LED_THT:LED_D3.0mm" (at 208.28 93.98 0) (hide yes) (show_name no) (do_not_autoplace no) (effects (font (size 1.27 1.27))))
  (property "Datasheet" "" (at 208.28 93.98 0) (hide yes) (show_name no) (do_not_autoplace no) (effects (font (size 1.27 1.27))))
  (property "Description" "Green" (at 208.28 93.98 0) (hide yes) (show_name no) (do_not_autoplace no) (effects (font (size 1.27 1.27))))
  (property "Vf_typical" "2V" (at 208.28 93.98 0) (hide yes) (show_name no) (do_not_autoplace no) (effects (font (size 1.27 1.27))))
  (pin "2")
  (pin "1"))
 (symbol
  (lib_id "Device:R")
  (at 226.06 62.23 270)
  (mirror x)
  (unit 1)
  (body_style 1)
  (exclude_from_sim no)
  (in_bom yes)
  (on_board yes)
  (in_pos_files yes)
  (dnp no)
  (fields_autoplaced yes)
  (property "Reference" "R28" (at 226.06 55.88 90) (show_name no) (do_not_autoplace no) (effects (font (size 1.27 1.27))))
  (property "Value" "6.8K 2W" (at 226.06 58.42 90) (show_name no) (do_not_autoplace no) (effects (font (size 1.27 1.27))))
  (property "Footprint" "Resistor_THT:R_Axial_DIN0617_L17.0mm_D6.0mm_P20.32mm_Horizontal" (at 226.06 64.008 90) (hide yes) (show_name no) (do_not_autoplace no) (effects (font (size 1.27 1.27))))
  (property "Datasheet" "" (at 226.06 62.23 0) (hide yes) (show_name no) (do_not_autoplace no) (effects (font (size 1.27 1.27))))
  (property "Description" "" (at 226.06 62.23 0) (hide yes) (show_name no) (do_not_autoplace no) (effects (font (size 1.27 1.27))))
  (pin "2")
  (pin "1"))
 (symbol
  (lib_id "Device:R")
  (at 43.18 62.23 180)
  (unit 1)
  (body_style 1)
  (exclude_from_sim no)
  (in_bom yes)
  (on_board yes)
  (in_pos_files yes)
  (dnp no)
  (fields_autoplaced yes)
  (property "Reference" "R4" (at 45.72 60.9599 0) (show_name no) (do_not_autoplace no) (effects (font (size 1.27 1.27)) (justify right)))
  (property "Value" "10K" (at 45.72 63.4999 0) (show_name no) (do_not_autoplace no) (effects (font (size 1.27 1.27)) (justify right)))
  (property "Footprint" "Resistor_THT:R_Axial_DIN0207_L6.3mm_D2.5mm_P10.16mm_Horizontal" (at 44.958 62.23 90) (hide yes) (show_name no) (do_not_autoplace no) (effects (font (size 1.27 1.27))))
  (property "Datasheet" "" (at 43.18 62.23 0) (hide yes) (show_name no) (do_not_autoplace no) (effects (font (size 1.27 1.27))))
  (property "Description" "10 kohm" (at 43.18 62.23 0) (hide yes) (show_name no) (do_not_autoplace no) (effects (font (size 1.27 1.27))))
  (property "Voltage Rating" "250V" (at 43.18 62.23 90) (hide yes) (show_name no) (do_not_autoplace no) (effects (font (size 1.27 1.27))))
  (property "Power Rating" "0.25W" (at 43.18 62.23 90) (hide yes) (show_name no) (do_not_autoplace no) (effects (font (size 1.27 1.27))))
  (property "Material" "Carbon Film" (at 43.18 62.23 90) (hide yes) (show_name no) (do_not_autoplace no) (effects (font (size 1.27 1.27))))
  (pin "2")
  (pin "1"))
 (symbol
  (lib_id "Connector_Generic:Conn_02x05_Odd_Even")
  (at 74.93 55.88 0)
  (unit 1)
  (body_style 1)
  (exclude_from_sim no)
  (in_bom yes)
  (on_board yes)
  (in_pos_files yes)
  (dnp no)
  (property "Reference" "J5" (at 76.2 64.77 0) (show_name no) (do_not_autoplace no) (effects (font (size 1.27 1.27))))
  (property "Value" "Conn_02x05_Odd_Even" (at 76.2 67.056 0) (show_name no) (do_not_autoplace no) (effects (font (size 1.27 1.27))))
  (property "Footprint" "Connector_PinHeader_2.54mm:PinHeader_2x05_P2.54mm_Vertical" (at 74.93 55.88 0) (hide yes) (show_name no) (do_not_autoplace no) (effects (font (size 1.27 1.27))))
  (property "Datasheet" "" (at 74.93 55.88 0) (hide yes) (show_name no) (do_not_autoplace no) (effects (font (size 1.27 1.27))))
  (property "Description" "FPGA header" (at 74.93 55.88 0) (hide yes) (show_name no) (do_not_autoplace no) (effects (font (size 1.27 1.27))))
  (property "Voltage/Current" "3.3V logic" (at 74.93 55.88 0) (hide yes) (show_name no) (do_not_autoplace no) (effects (font (size 1.27 1.27))))
  (pin "1")
  (pin "3")
  (pin "4")
  (pin "2")
  (pin "5")
  (pin "6")
  (pin "7")
  (pin "8")
  (pin "9")
  (pin "10"))
 (symbol
  (lib_id "power:GND")
  (at 200.66 93.98 270)
  (mirror x)
  (unit 1)
  (body_style 1)
  (exclude_from_sim no)
  (in_bom yes)
  (on_board yes)
  (in_pos_files yes)
  (dnp no)
  (property "Reference" "#PWR017" (at 194.31 93.98 0) (hide yes) (show_name no) (do_not_autoplace no) (effects (font (size 1.27 1.27))))
  (property "Value" "GND" (at 196.85 93.9799 90) (show_name no) (do_not_autoplace no) (effects (font (size 1.27 1.27)) (justify right)))
  (property "Footprint" "" (at 200.66 93.98 0) (hide yes) (show_name no) (do_not_autoplace no) (effects (font (size 1.27 1.27))))
  (property "Datasheet" "" (at 200.66 93.98 0) (hide yes) (show_name no) (do_not_autoplace no) (effects (font (size 1.27 1.27))))
  (property "Description" "Power symbol creates a global label with name \"GND\" , ground" (at 200.66 93.98 0) (hide yes) (show_name no) (do_not_autoplace no) (effects (font (size 1.27 1.27))))
  (pin "1")))
